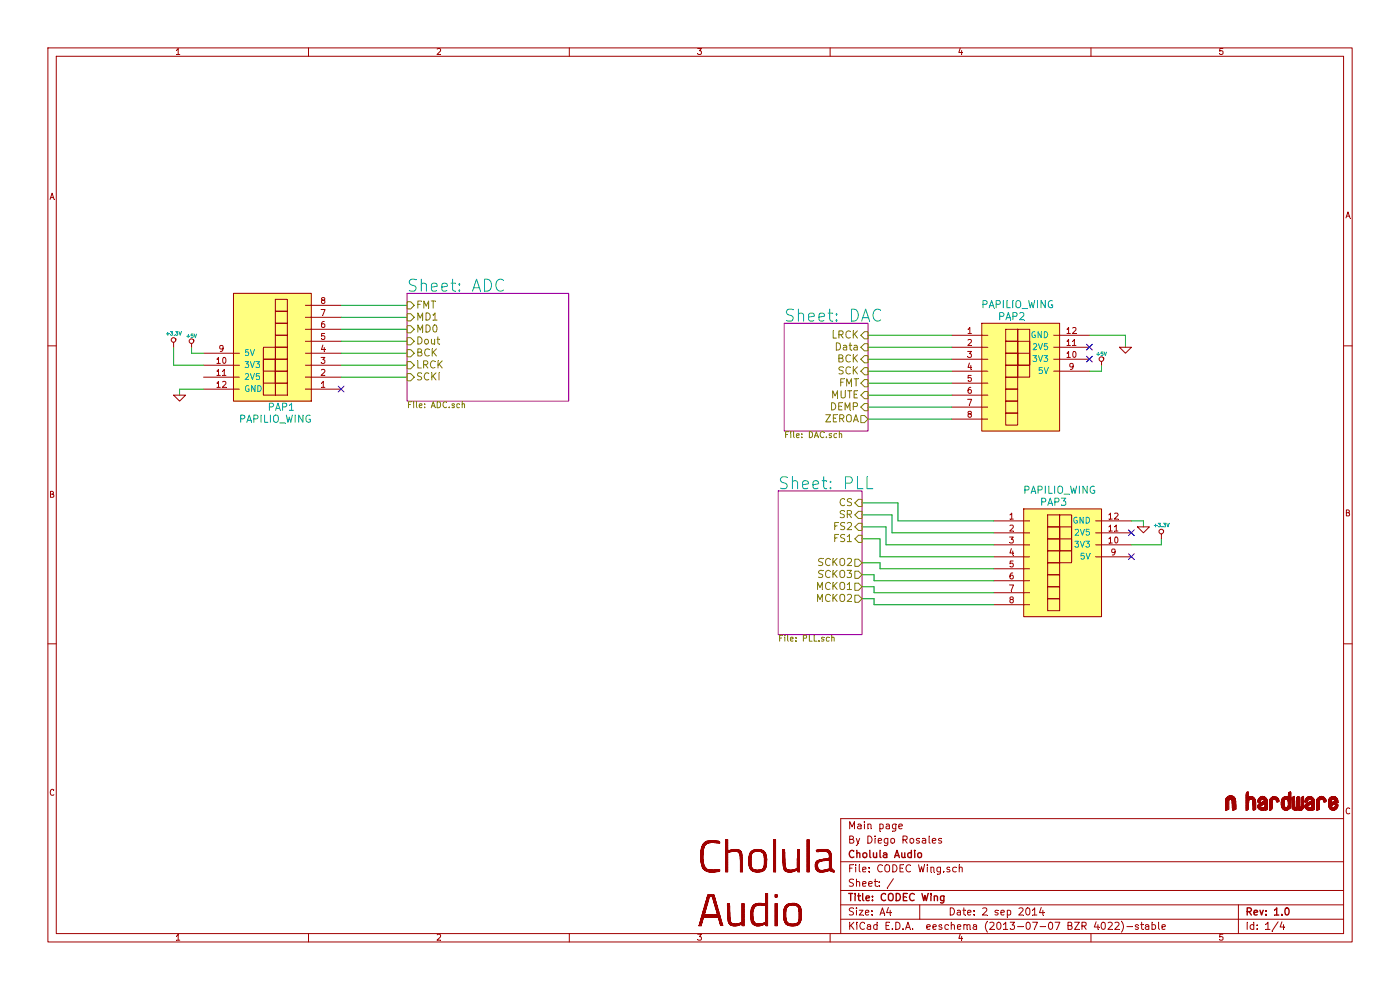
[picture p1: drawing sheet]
EESchema Schematic File Version 2
LIBS:power
LIBS:device
LIBS:transistors
LIBS:conn
LIBS:linear
LIBS:regul
LIBS:74xx
LIBS:cmos4000
LIBS:adc-dac
LIBS:memory
LIBS:xilinx
LIBS:special
LIBS:microcontrollers
LIBS:dsp
LIBS:microchip
LIBS:analog_switches
LIBS:motorola
LIBS:texas
LIBS:intel
LIBS:audio
LIBS:interface
LIBS:digital-audio
LIBS:philips
LIBS:display
LIBS:cypress
LIBS:siliconi
LIBS:opto
LIBS:atmel
LIBS:contrib
LIBS:valves
LIBS:ADC
LIBS:CODEC
LIBS:DAC
LIBS:Jacks
LIBS:Opamps
LIBS:OSHW_Logos
LIBS:papilio_wings
LIBS:PLL
LIBS:Logo 5
LIBS:OSHW
LIBS:CODEC Wing-cache
EELAYER 27 0
EELAYER END
$Descr A4 11693 8268
encoding utf-8
Sheet 1 4
Title "CODEC Wing"
Date "2 sep 2014"
Rev "1.0"
Comp "Cholula Audio"
Comment1 "By Diego Rosales"
Comment2 "Main page"
Comment3 ""
Comment4 ""
$EndDescr
$Comp
L PAPILIO_WING PAP1
U 1 1
P 2300 2650
F 0 "PAP1" H 2250 3400 60  0000 C CNN
F 1 "PAPILIO_WING" H 2300 3500 60  0000 C CNN
F 2 "~" H 1950 3500 60  0000 C CNN
F 3 "~" H 1950 3500 60  0000 C CNN
	1    2300 2650
	-1   0    0    1   
$EndComp
$Comp
L PAPILIO_WING PAP3
U 1 1
P 8850 4950
F 0 "PAP3" H 8800 5700 60  0000 C CNN
F 1 "PAPILIO_WING" H 8850 5800 60  0000 C CNN
F 2 "~" H 8500 5800 60  0000 C CNN
F 3 "~" H 8500 5800 60  0000 C CNN
	1    8850 4950
	1    0    0    -1  
$EndComp
$Comp
L PAPILIO_WING PAP2
U 1 1
P 8500 3400
F 0 "PAP2" H 8450 4150 60  0000 C CNN
F 1 "PAPILIO_WING" H 8500 4250 60  0000 C CNN
F 2 "~" H 8150 4250 60  0000 C CNN
F 3 "~" H 8150 4250 60  0000 C CNN
	1    8500 3400
	1    0    0    -1  
$EndComp
Wire Wire Line
	7200 4200 7500 4200
Wire Wire Line
	7500 4200 7500 4350
Wire Wire Line
	7500 4350 8300 4350
Wire Wire Line
	7200 4300 7450 4300
Wire Wire Line
	7450 4300 7450 4450
Wire Wire Line
	7450 4450 8300 4450
Wire Wire Line
	7200 4400 7400 4400
Wire Wire Line
	7400 4400 7400 4550
Wire Wire Line
	7400 4550 8300 4550
Wire Wire Line
	7200 4500 7350 4500
Wire Wire Line
	7350 4500 7350 4650
Wire Wire Line
	7350 4650 8300 4650
Wire Wire Line
	7350 4700 7350 4750
Wire Wire Line
	7350 4750 8300 4750
Wire Wire Line
	7300 4800 7300 4850
Wire Wire Line
	7300 4850 8300 4850
Wire Wire Line
	7200 4900 7300 4900
Wire Wire Line
	7300 4900 7300 4950
Wire Wire Line
	7300 4950 8300 4950
Wire Wire Line
	7200 5000 7300 5000
Wire Wire Line
	7300 5000 7300 5050
Wire Wire Line
	7300 5050 8300 5050
Wire Wire Line
	7200 4800 7300 4800
Wire Wire Line
	7200 4700 7350 4700
Wire Wire Line
	9450 4550 9700 4550
Wire Wire Line
	9700 4550 9700 4500
$Comp
L +3.3V #PWR7
U 1 1
P 9700 4500
F 0 "#PWR7" H 9700 4460 30  0001 C CNN
F 1 "+3.3V" H 9700 4610 30  0000 C CNN
F 2 "~" H 9700 4500 60  0000 C CNN
F 3 "~" H 9700 4500 60  0000 C CNN
	1    9700 4500
	1    0    0    -1  
$EndComp
Wire Wire Line
	9450 4350 9550 4350
Wire Wire Line
	9550 4350 9550 4400
$Comp
L GND #PWR6
U 1 1
P 9550 4400
F 0 "#PWR6" H 9550 4400 30  0001 C CNN
F 1 "GND" H 9550 4330 30  0001 C CNN
F 2 "~" H 9550 4400 60  0000 C CNN
F 3 "~" H 9550 4400 60  0000 C CNN
	1    9550 4400
	1    0    0    -1  
$EndComp
NoConn ~ 9450 4450
NoConn ~ 9450 4650
$Sheet
S 6500 4100 700  1200
U 5404A8F8
F0 "PLL" 100
F1 "PLL.sch" 50
F2 "FS1" I R 7200 4500 60 
F3 "FS2" I R 7200 4400 60 
F4 "SR" I R 7200 4300 60 
F5 "CS" I R 7200 4200 60 
F6 "SCKO2" O R 7200 4700 60 
F7 "SCKO3" O R 7200 4800 60 
F8 "MCKO1" O R 7200 4900 60 
F9 "MCKO2" O R 7200 5000 60 
$EndSheet
Wire Wire Line
	7250 3500 7950 3500
Wire Wire Line
	7950 3400 7250 3400
Wire Wire Line
	7250 3300 7950 3300
Wire Wire Line
	7950 3200 7250 3200
Wire Wire Line
	7250 3100 7950 3100
Wire Wire Line
	7950 3000 7250 3000
Wire Wire Line
	7250 2900 7950 2900
Wire Wire Line
	7950 2800 7250 2800
$Sheet
S 6550 2700 700  900 
U 5404A8FA
F0 "DAC" 100
F1 "DAC.sch" 50
F2 "BCK" I R 7250 3000 60 
F3 "Data" I R 7250 2900 60 
F4 "LRCK" I R 7250 2800 60 
F5 "SCK" I R 7250 3100 60 
F6 "ZEROA" O R 7250 3500 60 
F7 "FMT" I R 7250 3200 60 
F8 "MUTE" I R 7250 3300 60 
F9 "DEMP" I R 7250 3400 60 
$EndSheet
Wire Wire Line
	9100 3100 9200 3100
Wire Wire Line
	9200 3100 9200 3050
$Comp
L +5V #PWR4
U 1 1
P 9200 3050
F 0 "#PWR4" H 9200 3140 20  0001 C CNN
F 1 "+5V" H 9200 3140 30  0000 C CNN
F 2 "~" H 9200 3050 60  0000 C CNN
F 3 "~" H 9200 3050 60  0000 C CNN
	1    9200 3050
	1    0    0    -1  
$EndComp
NoConn ~ 9100 3000
NoConn ~ 9100 2900
Wire Wire Line
	9100 2800 9400 2800
Wire Wire Line
	9400 2800 9400 2900
$Comp
L GND #PWR3
U 1 1
P 9400 2900
F 0 "#PWR3" H 9400 2900 30  0001 C CNN
F 1 "GND" H 9400 2830 30  0001 C CNN
F 2 "~" H 9400 2900 60  0000 C CNN
F 3 "~" H 9400 2900 60  0000 C CNN
	1    9400 2900
	1    0    0    -1  
$EndComp
Wire Wire Line
	2850 2550 3400 2550
Wire Wire Line
	2850 2650 3400 2650
Wire Wire Line
	2850 2750 3400 2750
Wire Wire Line
	2850 2850 3400 2850
Wire Wire Line
	2850 2950 3400 2950
Wire Wire Line
	2850 3050 3400 3050
Wire Wire Line
	2850 3150 3400 3150
NoConn ~ 2850 3250
Wire Wire Line
	1700 3050 1450 3050
Wire Wire Line
	1450 3050 1450 2900
Wire Wire Line
	1700 2950 1600 2950
Wire Wire Line
	1600 2950 1600 2900
$Comp
L +5V #PWR2
U 1 1
P 1600 2900
F 0 "#PWR2" H 1600 2990 20  0001 C CNN
F 1 "+5V" H 1600 2990 30  0000 C CNN
F 2 "~" H 1600 2900 60  0000 C CNN
F 3 "~" H 1600 2900 60  0000 C CNN
	1    1600 2900
	1    0    0    -1  
$EndComp
Wire Wire Line
	1700 3250 1500 3250
Wire Wire Line
	1500 3250 1500 3300
$Comp
L GND #PWR5
U 1 1
P 1500 3300
F 0 "#PWR5" H 1500 3300 30  0001 C CNN
F 1 "GND" H 1500 3230 30  0001 C CNN
F 2 "~" H 1500 3300 60  0000 C CNN
F 3 "~" H 1500 3300 60  0000 C CNN
	1    1500 3300
	1    0    0    -1  
$EndComp
$Sheet
S 3400 2450 1350 900 
U 5404A900
F0 "ADC" 100
F1 "ADC.sch" 50
F2 "SCKI" I L 3400 3150 60 
F3 "LRCK" I L 3400 3050 60 
F4 "BCK" I L 3400 2950 60 
F5 "FMT" I L 3400 2550 60 
F6 "MD1" I L 3400 2650 60 
F7 "MD0" I L 3400 2750 60 
F8 "Dout" I L 3400 2850 60 
$EndSheet
$Comp
L +3,3V #PWR1
U 1 1
P 1450 2900
F 0 "#PWR1" H 1450 2860 30  0001 C CNN
F 1 "+3,3V" H 1450 3010 30  0000 C CNN
F 2 "~" H 1450 2900 60  0000 C CNN
F 3 "~" H 1450 2900 60  0000 C CNN
	1    1450 2900
	1    0    0    -1  
$EndComp
$Comp
L LOGO #G2
U 1 1
P 6400 7450
F 0 "#G2" H 6400 6860 60  0001 C CNN
F 1 "LOGO" H 6400 8040 60  0001 C CNN
F 2 "" H 6400 7450 60  0000 C CNN
F 3 "" H 6400 7450 60  0000 C CNN
	1    6400 7450
	1    0    0    -1  
$EndComp
$EndSCHEMATC
